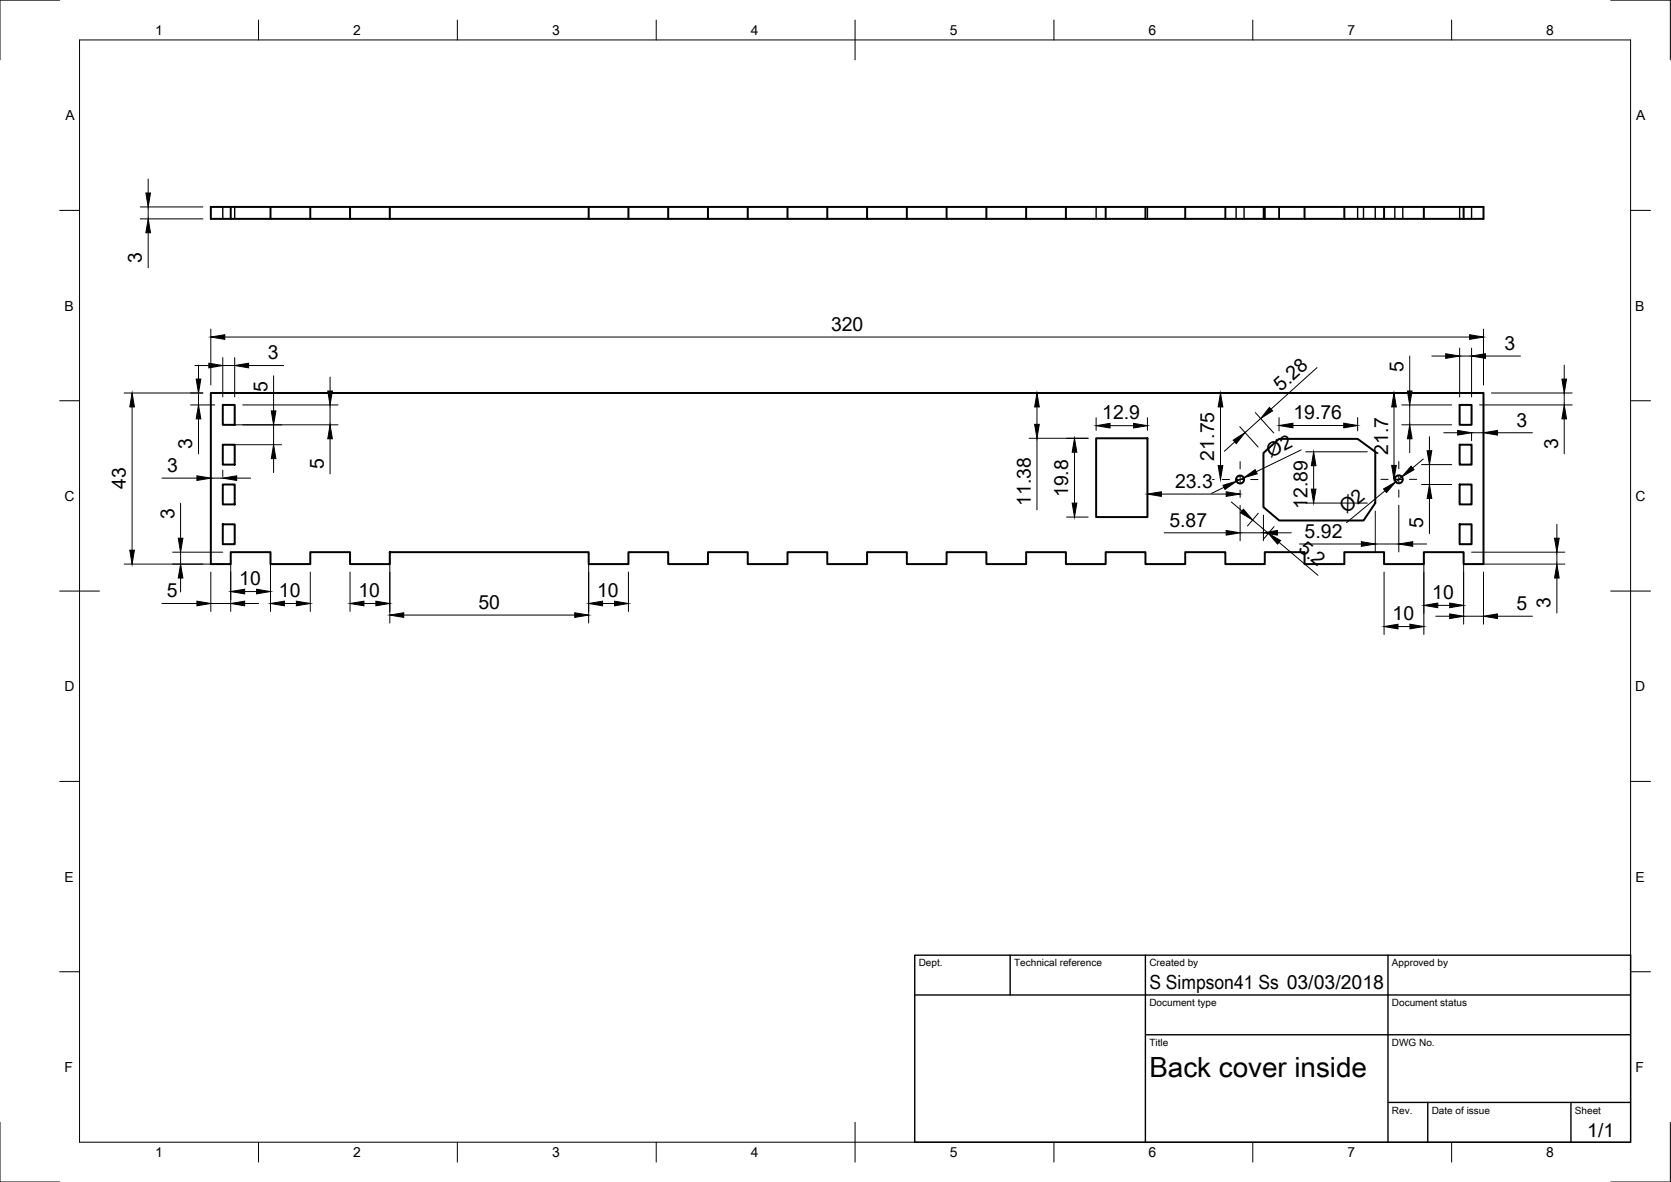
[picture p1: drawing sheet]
<svg xmlns="http://www.w3.org/2000/svg" width="420mm" height="297mm" viewBox="0 0 420 297" stroke-linecap="round" stroke-linejoin="round" font-family="sans-serif">
<!-- layer: Visible -->
<g fill="none" stroke="#000" stroke-width=".5">
<path d="M58 52v3M68 52v3M78 52v3M88 52v3M98 52h275v3h-225M98 52h-45v3h95M98 52v3M148 52v3M158 52v3M168 52v3M178 52v3M188 52v3"/>
<path d="M198 52v3M208 52v3M218 52v3M228 52v3M238 52v3M248 52v3M258 52v3M268 52v3M278 52v3M288 52v3M298 52v3M308.1 52v3"/>
<path d="M318 52v3M328 52v3M338 52v3M348 52v3M358 52v3M368 52v3M53 98.8h320v43h-5v-3h-10v3h-10v-3h-10v3h-10v-3h-10v3h-9.9v-3h-10.1v3h-10v-3h-10v3h-10v-3h-10v3h-10v-3h-10v3h-10v-3h-10v3h-10v-3h-10v3h-10v-3h-10v3h-10v-3h-10v3h-10v-3h-50v3h-10v-3h-10v3h-10v-3h-10v3h-5zM56 101.8h3v5h-3zM56 111.8h3v5h-3zM275.6 110.1h12.9v19.8h-12.9zM317.7 113.8l3.9-3.5h19.8l4.4 3.2v12.9l-3 4.4h-21.1l-4-3.4zM367 101.8h3v5h-3z"/>
<path d="M367 111.8h3v5h-3zM56 131.8h3v5h-3zM56 121.8h3v5h-3zM367 131.8h3v5h-3zM367 121.8h3v5h-3z"/>
<circle cx="311.8" cy="120.5" r="1"/>
<circle cx="351.7" cy="120.5" r="1"/>
</g>
<!-- layer: Hidden -->
<g fill="none" stroke="#000" stroke-width=".35">
<path d="M56 52v3M59 52v3M275.6 52v3M288.5 52v3M310.8 52v3M312.8 52v3M317.7 52v3M321.6 52v3M321.7 52v3M341.4 52v3M342.8 52v3M345.8 52v3"/>
<path d="M350.7 52v3M352.7 52v3M367 52v3M370 52v3"/>
</g>
<!-- layer: Border -->
<g fill="none" stroke="#000" stroke-width=".25">
<path d="M15 0h-15v15M20 10h390v277h-390zM65 5v5M115 5v5M165 5v5M215 5v10M265 5v5M315 5v5M365 5v5M405 0h15v15M15 52.9h5M410 52.9h5"/>
<path d="M15 100.7h5M410 100.7h5M15 148.5h10M405 148.5h10M15 196.4h5M410 196.4h5M15 244.2h5M410 244.2h5M0 282v15h15M65 287v5M115 287v5M165 287v5"/>
<path d="M215 282v10M265 287v5M315 287v5M365 287v5M420 282v15h-15"/>
</g>
<!-- layer: TitleBlock -->
<path d="M230 240h180v47h-180zM230 250h180M254 240v10M288 240v47M349 240v47M288 260h122M349 277h61M359 277v10M395 277v10" fill="none" stroke="#000" stroke-width=".35"/>
<!-- layer: Dimensions -->
<g fill="none" stroke="#000" stroke-width=".25">
<path d="M35.3 52h15.7M35.3 55h15.7M37.3 45v3.5M37.3 52v3M37.3 58.5v8.8M31.2 98.8h19.8M49 91.9h3.5M49.9 91.8v3.5M49.9 98.8v3M53 82.7v14.1M56 89.9v9.9M56 91.9h3"/>
<path d="M56.5 84.7h313M59 89.9v9.9M62.5 91.9h8.8M68.8 94.4v8.9M83 94.8v3.5M262 98.8h.7M331.2 92.4l-11.6 10.4M354.5 89.4v8.9M360 89.5h3.5M367 87.5v12.3M367 89.5h3M370 87.5v12.3"/>
<path d="M373 82.7v14.1M373.5 89.5h8.8M375 98.8h20.3M393.3 91.8v3.5M393.3 98.8v3M33.2 102.3v36M47.9 101.8h6.1M49.9 105.3v8.8M56 118.2v1.6M58 106.8h27M58 111.8h12.8M61 101.8h24"/>
<path d="M68.8 106.8v5M68.8 115.3v3.5M83 101.8v5M83 110.3v8.8M258.7 110.1h14.9M260.7 102.3v4.3M260.7 110.1v18M270.2 113.6v12.8M275.6 105v3.1M279.1 107h5.9M288.5 105v3.1M306.9 102.3v14.7"/>
<path d="M310.5 111.1l-2.6 2.3M311.7 107.2l4.6 5.1M315.6 103.7l4.7 5.1M317 105.2l-3.9 3.5M321.6 104.9v3.4M325.1 106.9h12.8M327.2 113.1l-11.3 5.4M328.3 113.5h15.5M330.3 117v5.9M341.4 104.9v3.4M350.5 102.3v14.7M352.5 101.8h12.5"/>
<path d="M352.5 106.8h12.5M352.5 119.8l-1.6 1.3M354.5 101.8v5M354.5 110.3v3.5M357.4 116.8h7.6M357.9 115.4l-2.7 2.2M359.4 109.8v3.5M359.4 116.8v5M363 108.8h3.5M372 101.8h23.3M373 108.8h-3v2M376.5 108.8h8.8"/>
<path d="M393.3 105.3v8.8M40.7 120.2h8.8M43.4 138.8h12.6M45.4 126.5v8.8M45.4 138.8v3M53 120.2h3M59.5 120.2h3.5M268.2 129.9h5.4M292 124.2h16.3M292.7 133.9h15.6M304.9 120.5h.4M307.8 122.5l-3.2 1.5"/>
<path d="M309.6 126.1l2.7 2.3M311.8 127v8.9M311.8 133.9h5.9M312.7 120.1l-1.8 .8M315 130.7l3.9 3.3M316.4 129l-2.7 3.2M317.7 129.4v6.5M320.4 132.3l-2.8 3.3M321.2 133.9h3.5M321.6 136.3l9.8 8.3M326.7 136.7h15.6M328.3 126.4h15.5"/>
<path d="M345.8 128.4v10.3M345.8 136.7h5.9M348.2 123.3l-9.6 8M351 120.5h1.5M351.7 127v11.7M355.2 136.7h3.5M357.4 121.8h7.6M359.4 125.3v8.8M370 138.8h23.5M391.5 131.8v3.5M391.5 138.8v3M31.2 141.8h24.8"/>
<path d="M40.7 151.7h8.8M45.4 145.3v3.5M53 143.8v9.9M53 151.7h5M58 140.8v12.9M61.5 151.7h3.5M61.5 148.7h3M68 140.8v12.9M71.5 151.7h3M78 143.8v9.9M88 143.8v9.9M91.5 151.7h3"/>
<path d="M98 140.8v15.8M101.5 154.6h43M148 140.8v15.8M151.5 151.7h3M158 143.8v9.9M348 143.8v15.7M351.5 157.5h3M358 140.8v18.7M361 154.9h3.5M361.5 152.1h3M368 140.8v16.1M368 154.9h5"/>
<path d="M370 141.8h23.5M373 143.8v13.1M376.5 154.9h8.8M391.5 145.3v8.8"/>
</g>
<g fill="#000" stroke="#000" stroke-width=".25">
<path d="M36.7 48.5h1.1l-.5 3.5zM37.3 55l.5 3.5h-1.1zM49.3 95.3h1.2l-.6 3.5zM52.5 91.3l3.5 .6-3.5 .5zM53 84.7l3.5-.6v1.2zM59 91.9l3.5-.6v1.1zM82.4 98.3h1.2l-.6 3.5zM353.9 98.3h1.1l-.5 3.5zM363.5 88.9l3.5 .6-3.5 .6zM369.5 84.1l3.5 .6-3.5 .6zM370 89.5l3.5-.6v1.2zM392.7 95.3h1.2l-.6 3.5z"/>
<path d="M33.2 98.8l.6 3.5h-1.2zM49.9 101.8l.6 3.5h-1.2zM49.5 119.6l3.5 .6-3.5 .5zM56 120.2l3.5-.6v1.1zM68.8 111.8l.6 3.5h-1.2zM68.2 103.3h1.2l-.6 3.5zM83 106.8l.6 3.5h-1.2zM260.7 98.8l.6 3.5h-1.1zM260.2 106.6h1.1l-.6 3.5zM270.2 110.1l.6 3.5h-1.2zM275.6 107l3.5-.6v1.2zM285 106.4l3.5 .6-3.5 .6z"/>
<path d="M306.9 98.8l.6 3.5h-1.2zM306.3 117h1.2l-.6 3.5zM310.1 110.6l3-1.9-2.2 2.8zM312.7 120.1l2.9-2.1 .5 1.1zM319.2 102.4l.8 .9-3 1.9zM321.6 106.9l3.5-.5v1.1zM330.3 113.5l.6 3.5h-1.2zM337.9 106.4l3.5 .5-3.5 .6zM350.5 98.8l.6 3.5h-1.2zM349.9 117h1.2l-.6 3.5zM354.5 106.8l.5 3.5h-1.1zM354.8 117.1l.8 .9-3.1 1.8z"/>
<path d="M358.8 113.3h1.2l-.6 3.5zM366.5 108.2l3.5 .6-3.5 .5zM373 108.8l3.5-.6v1.1zM393.3 101.8l.6 3.5h-1.2zM32.6 138.3h1.2l-.6 3.5zM44.8 135.3h1.2l-.6 3.5zM269.6 126.4h1.2l-.6 3.5zM288.5 124.2l3.5-.6v1.1zM307.5 121.9l3.4-1-2.9 2.1zM308.3 133.3l3.5 .6-3.5 .6zM308.3 123.6l3.5 .6-3.5 .5zM312.7 128l2.3 2.7-3.1-1.8z"/>
<path d="M317.7 133.9l3.5-.6v1.2zM318.9 134l3.1 1.8-.8 .9zM329.7 122.9h1.2l-.6 3.5zM342.3 136.1l3.5 .6-3.5 .6zM347.9 122.9l3-1.8-2.3 2.7zM351.7 136.7l3.5-.6v1.2zM359.4 121.8l.6 3.5h-1.2zM390.9 135.3h1.1l-.5 3.5zM45.4 141.8l.6 3.5h-1.2zM49.5 151.1l3.5 .6-3.5 .5zM58 151.7l3.5-.6v1.1zM58 148.7l3.5-.6v1.1z"/>
<path d="M64.5 148.1l3.5 .6-3.5 .5zM68 151.7l3.5-.6v1.1zM74.5 151.1l3.5 .6-3.5 .5zM88 151.7l3.5-.6v1.1zM94.5 151.1l3.5 .6-3.5 .5zM98 154.6l3.5-.6v1.2zM144.5 154l3.5 .6-3.5 .6zM148 151.7l3.5-.6v1.1zM154.5 151.1l3.5 .6-3.5 .5zM348 157.5l3.5-.6v1.1zM354.5 156.9l3.5 .6-3.5 .5zM358 152.1l3.5-.6v1.2z"/>
<path d="M364.5 151.5l3.5 .6-3.5 .6zM364.5 154.3l3.5 .6-3.5 .5zM373 154.9l3.5-.6v1.1zM391.5 141.8l.5 3.5h-1.1z"/>
</g>
<!-- layer: Center Lines -->
<path d="M311.8 116v1.8M311.8 119.6v1.8M351.7 116v1.8M351.7 119.6v1.8M307.3 120.5h1.8M310.9 120.5h1.8M311.8 123.2v1.8M314.5 120.5h1.8M347.2 120.5h1.8M350.8 120.5h1.8M351.7 123.1v1.9M354.4 120.5h1.8" fill="none" stroke="#000" stroke-width=".25"/>
<text font-size="7" x="289" y="270.5">Back cover inside</text>
<g font-size="4.9">
<text x="35.7" y="66" transform="rotate(-90 35.7 66)">3</text>
<text x="208.9" y="83.1">320</text>
<text x="378.3" y="87.9">3</text>
<text x="67.3" y="90.3">3</text>
<text x="352.9" y="93.5" transform="rotate(-90 352.9 93.5)">5</text>
<text x="67.2" y="98.5" transform="rotate(-90 67.2 98.5)">5</text>
<text x="322.1" y="98.5" transform="rotate(-42 322.1 98.5)">5.28</text>
<text x="277.1" y="105.4">12.9</text>
<text x="325.2" y="105.4">19.76</text>
<text x="381.3" y="107.2">3</text>
<text x="48.4" y="112.8" transform="rotate(-90 48.4 112.8)">3</text>
<text x="391.7" y="112.8" transform="rotate(-90 391.7 112.8)">3</text>
<text x="42" y="118.6">3</text>
<text x="81.4" y="117.8" transform="rotate(-90 81.4 117.8)">5</text>
<text x="305.3" y="115.7" transform="rotate(-90 305.3 115.7)">21.75</text>
<text x="319.5" y="115" transform="rotate(-26 319.5 115)">Ø2</text>
<text x="349" y="114.3" transform="rotate(-90 349 114.3)">21.7</text>
<text x="31.7" y="122.9" transform="rotate(-90 31.7 122.9)">43</text>
<text x="268.6" y="125" transform="rotate(-90 268.6 125)">19.8</text>
<text x="295.4" y="122.6">23.3</text>
<text x="43.8" y="130.5" transform="rotate(-90 43.8 130.5)">3</text>
<text x="259.2" y="127.2" transform="rotate(-90 259.2 127.2)">11.38</text>
<text x="328.7" y="127.9" transform="rotate(-90 328.7 127.9)">12.89</text>
<text x="338.5" y="129.3" transform="rotate(-40 338.5 129.3)">Ø2</text>
<text x="294" y="132.3">5.87</text>
<text x="328" y="135.2">5.92</text>
<text x="357.9" y="132.8" transform="rotate(-90 357.9 132.8)">5</text>
<text x="326.3" y="138.2" transform="rotate(40 326.3 138.2)">5.2</text>
<text x="60.1" y="147.1">10</text>
<text x="42" y="150.1">5</text>
<text x="70.1" y="150.1">10</text>
<text x="90.1" y="150.1">10</text>
<text x="120.3" y="153">50</text>
<text x="150.1" y="150.1">10</text>
<text x="350.1" y="155.9">10</text>
<text x="360.1" y="150.6">10</text>
<text x="381.3" y="153.3">5</text>
<text x="389.9" y="152.8" transform="rotate(-90 389.9 152.8)">3</text>
<text x="289" y="248.5">S Simpson41 Ss 03/03/2018</text>
<text x="399.1" y="285.6">1/1</text>
</g>
<g font-size="3.5">
<text x="39" y="8.8">1</text>
<text x="88.8" y="8.8">2</text>
<text x="138.8" y="8.8">3</text>
<text x="188.7" y="8.8">4</text>
<text x="238.8" y="8.8">5</text>
<text x="288.7" y="8.8">6</text>
<text x="338.8" y="8.8">7</text>
<text x="388.8" y="8.8">8</text>
<text x="16.4" y="30.2">A</text>
<text x="411.4" y="30.2">A</text>
<text x="16.2" y="78">B</text>
<text x="411.2" y="78">B</text>
<text x="16.2" y="125.9">C</text>
<text x="411.2" y="125.9">C</text>
<text x="16.2" y="173.7">D</text>
<text x="411.2" y="173.7">D</text>
<text x="16.2" y="221.5">E</text>
<text x="411.2" y="221.5">E</text>
<text x="16.2" y="269.4">F</text>
<text x="411.2" y="269.4">F</text>
<text x="39" y="290.8">1</text>
<text x="88.8" y="290.8">2</text>
<text x="138.8" y="290.8">3</text>
<text x="188.7" y="290.8">4</text>
<text x="238.8" y="290.8">5</text>
<text x="288.7" y="290.8">6</text>
<text x="338.8" y="290.8">7</text>
<text x="388.8" y="290.8">8</text>
</g>
<g font-size="2.5">
<text x="231" y="242.8">Dept.</text>
<text x="255" y="242.8">Technical reference</text>
<text x="289" y="242.8">Created by</text>
<text x="350" y="242.8">Approved by</text>
<text x="289" y="252.8">Document type</text>
<text x="350" y="252.8">Document status</text>
<text x="289" y="262.8">Title</text>
<text x="350" y="262.8">DWG No.</text>
<text x="350" y="279.8">Rev.</text>
<text x="360" y="279.8">Date of issue</text>
<text x="396" y="279.8">Sheet</text>
</g>
</svg>
